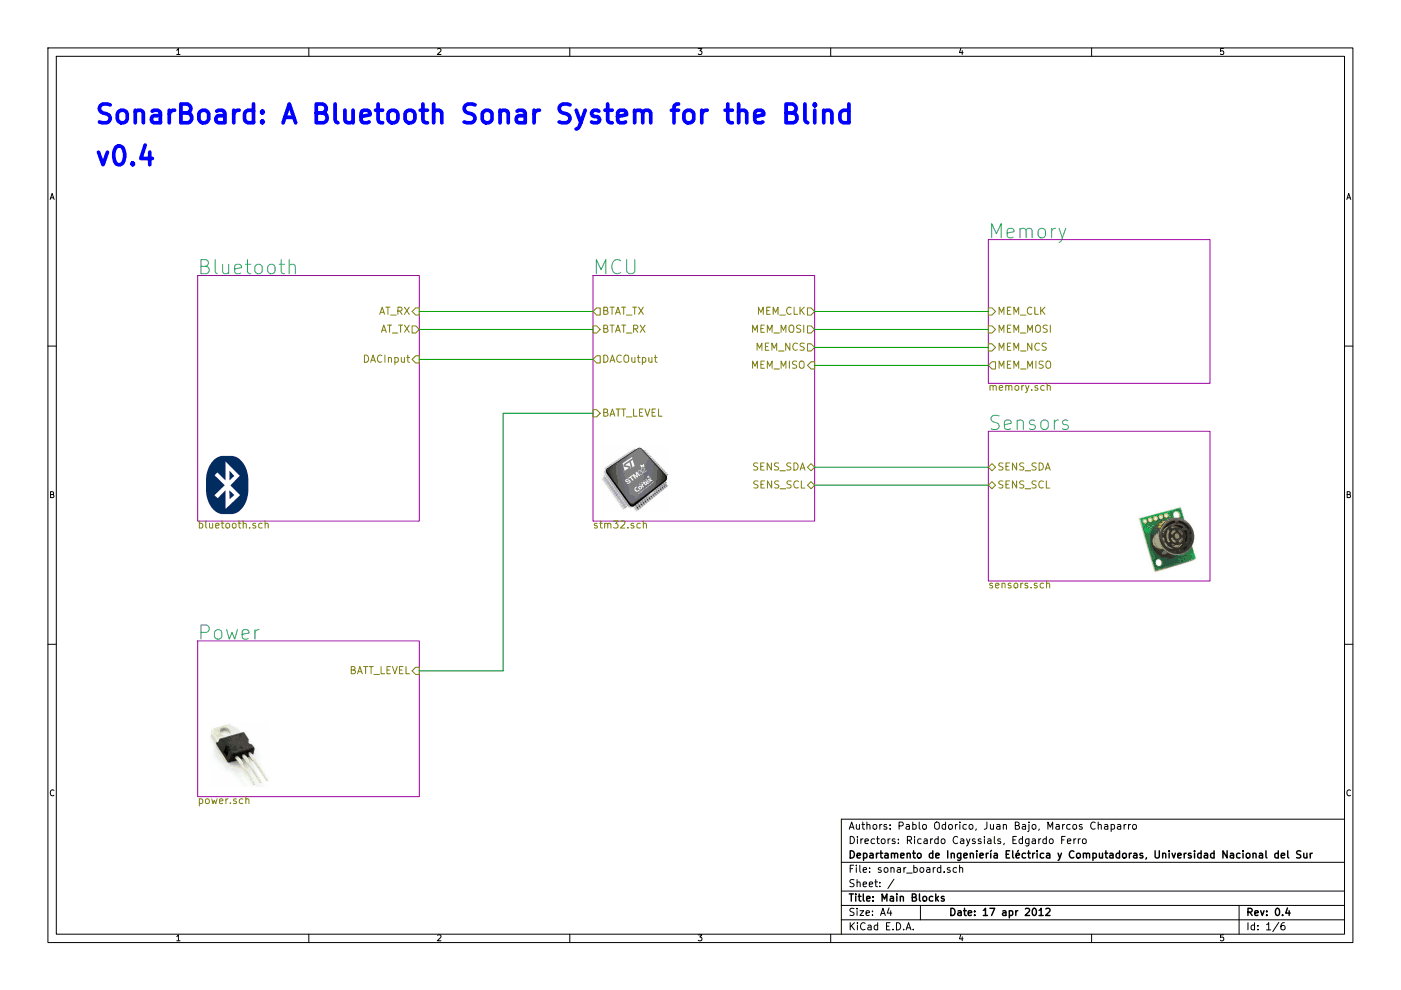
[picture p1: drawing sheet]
EESchema Schematic File Version 2  date Tue 17 Apr 2012 12:41:08 AM ART
LIBS:power
LIBS:device
LIBS:transistors
LIBS:conn
LIBS:linear
LIBS:regul
LIBS:74xx
LIBS:special
LIBS:analog_switches
LIBS:audio
LIBS:interface
LIBS:digital-audio
LIBS:opto
LIBS:BTM511
LIBS:SRF02
LIBS:W25Q80BV
LIBS:STM32F100RBT6B
LIBS:LD1117xx
EELAYER 25  0
EELAYER END
$Descr A4 11693 8268
encoding utf-8
Sheet 1 6
Title "Main Blocks"
Date "17 apr 2012"
Rev "0.4"
Comp "Departamento de Ingeniería Eléctrica y Computadoras, Universidad Nacional del Sur"
Comment1 "Directors: Ricardo Cayssials, Edgardo Ferro"
Comment2 "Authors: Pablo Odorico, Juan Bajo, Marcos Chaparro"
Comment3 ""
Comment4 ""
$EndDescr
$Sheet
S 4950 2300 1850 2050
U 4F84A04D
F0 "MCU" 118
F1 "stm32.sch" 60
F2 "MEM_CLK" O R 6800 2600 60 
F3 "MEM_MISO" I R 6800 3050 60 
F4 "MEM_MOSI" O R 6800 2750 60 
F5 "MEM_NCS" O R 6800 2900 60 
F6 "SENS_SCL" B R 6800 4050 60 
F7 "SENS_SDA" B R 6800 3900 60 
F8 "DACOutput" O L 4950 3000 60 
F9 "BTAT_TX" O L 4950 2600 60 
F10 "BTAT_RX" I L 4950 2750 60 
F11 "BATT_LEVEL" I L 4950 3450 60 
$EndSheet
$Sheet
S 1650 2300 1850 2050
U 4F84AD9A
F0 "Bluetooth" 118
F1 "bluetooth.sch" 60
F2 "DACInput" I R 3500 3000 60 
F3 "AT_RX" I R 3500 2600 60 
F4 "AT_TX" O R 3500 2750 60 
$EndSheet
$Sheet
S 8250 3600 1850 1250
U 4F851067
F0 "Sensors" 118
F1 "sensors.sch" 60
F2 "SENS_SDA" B L 8250 3900 60 
F3 "SENS_SCL" B L 8250 4050 60 
$EndSheet
$Sheet
S 8250 2000 1850 1200
U 4F84D207
F0 "Memory" 118
F1 "memory.sch" 60
F2 "MEM_CLK" I L 8250 2600 60 
F3 "MEM_MOSI" I L 8250 2750 60 
F4 "MEM_NCS" I L 8250 2900 60 
F5 "MEM_MISO" O L 8250 3050 60 
$EndSheet
Text Notes 800  1050 0    157  ~ 31
SonarBoard: A Bluetooth Sonar System for the Blind
EndData
$EndBitmap
EndData
$EndBitmap
EndData
$EndBitmap
EndData
$EndBitmap
$Sheet
S 1650 5350 1850 1300
U 4F857ACF
F0 "Power" 118
F1 "power.sch" 60
F2 "BATT_LEVEL" I R 3500 5600 60 
$EndSheet
Wire Wire Line
	8250 2600 6800 2600
Wire Wire Line
	6800 2750 8250 2750
Wire Wire Line
	8250 2900 6800 2900
Wire Wire Line
	6800 3050 8250 3050
Wire Wire Line
	4950 2600 3500 2600
Wire Wire Line
	3500 2750 4950 2750
Wire Wire Line
	4950 3000 3500 3000
Wire Wire Line
	8250 3900 6800 3900
Wire Wire Line
	6800 4050 8250 4050
Wire Wire Line
	3500 5600 4200 5600
Wire Wire Line
	4200 5600 4200 3450
Wire Wire Line
	4200 3450 4950 3450
Text Notes 800  1400 0    157  ~ 31
v0.4
$EndSCHEMATC
